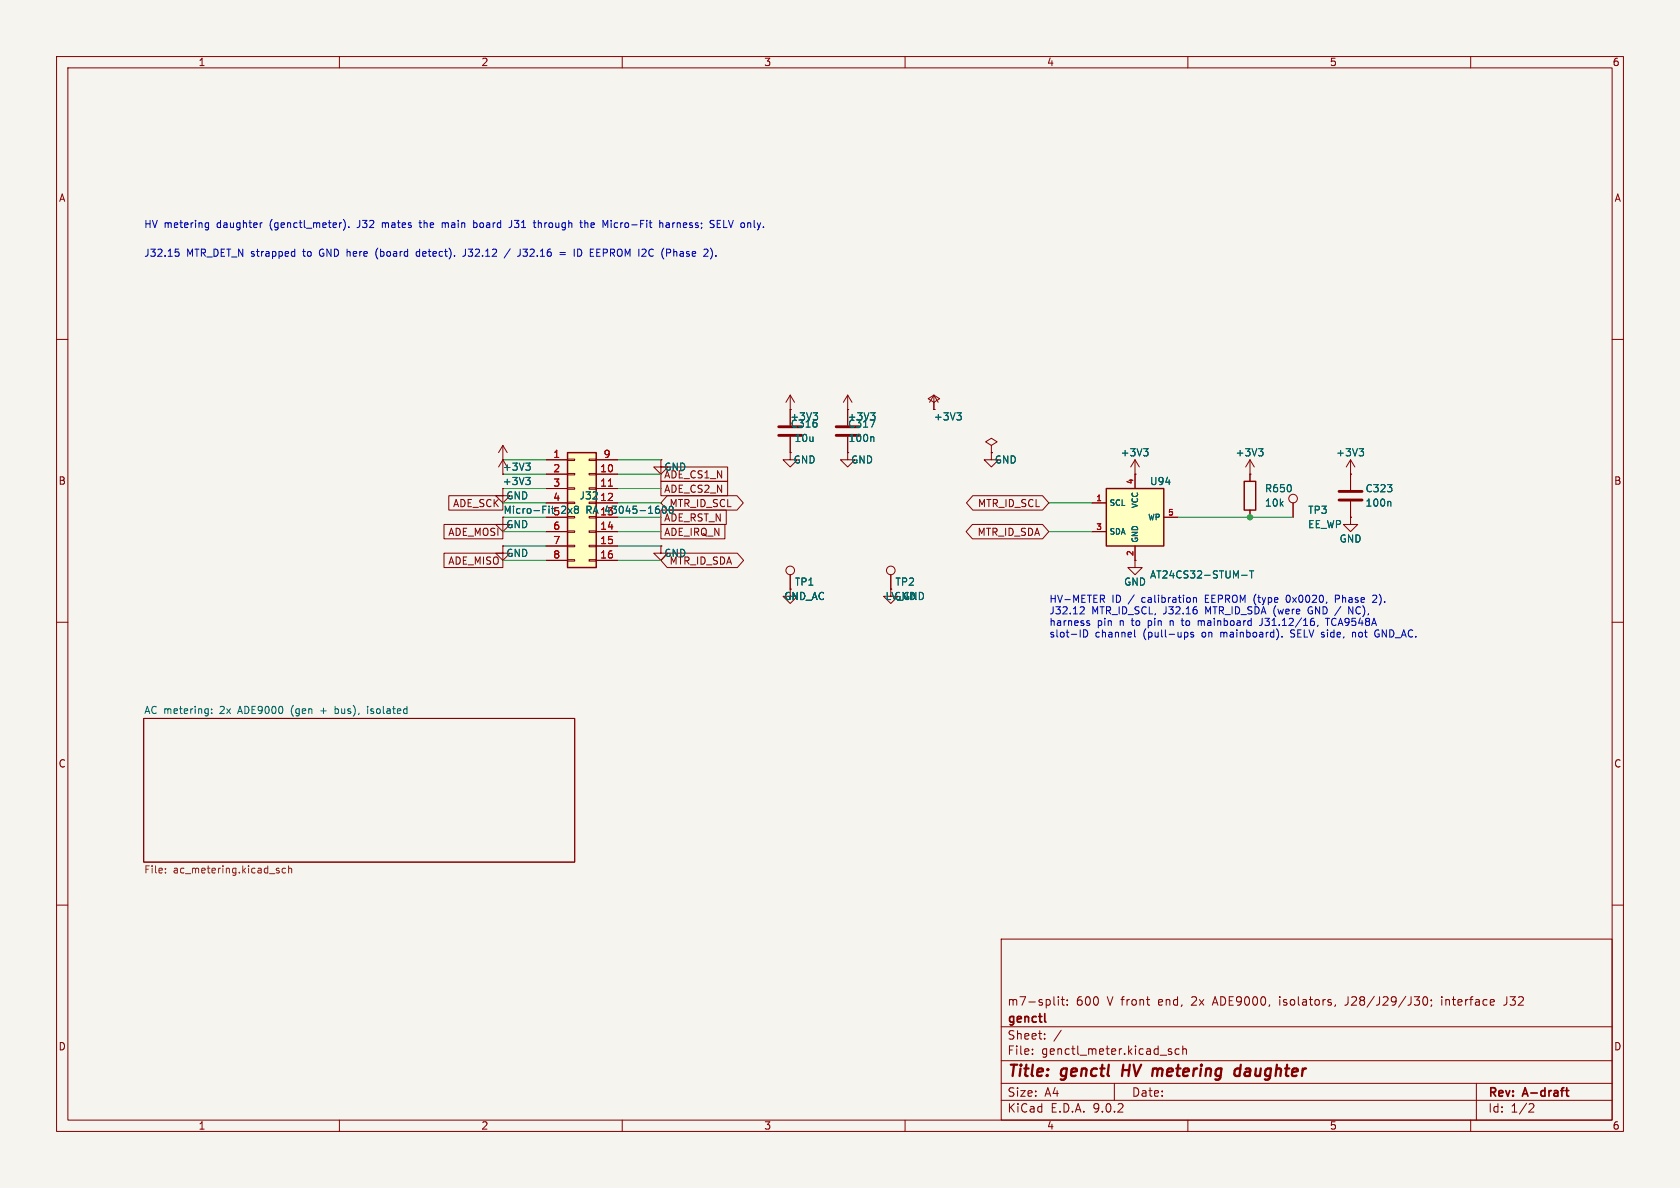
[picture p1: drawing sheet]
(kicad_sch (version 20231120) (generator "eeschema") (generator_version "8.0")
(paper "A4")
(title_block (title "genctl HV metering daughter") (company "genctl") (rev "A-draft") (comment 1 "m7-split: 600 V front end, 2x ADE9000, isolators, J28/J29/J30; interface J32"))
(lib_symbols
(symbol "genctl:AT24CS32-STUM" (pin_names (offset 0.5)) (exclude_from_sim no) (in_bom yes) (on_board yes) (property "Reference" "U" (at 3.81 6.35 0) (effects (font (size 1.27 1.27))))(property "Value" "AT24CS32-STUM-T" (at 3.81 -6.35 0) (effects (font (size 1.27 1.27))))(property "Footprint" "Package_TO_SOT_SMD:SOT-23-5" (at 0 0 0) (effects (font (size 1.27 1.27)) hide))(property "Datasheet" "" (at 0 0 0) (effects (font (size 1.27 1.27)) hide))(property "Description" "32 Kbit I2C EEPROM + 128-bit factory serial (0x50 EEPROM / 0x58 serial, SOT-23 A2..A0 = 0)" (at 0 0 0) (effects (font (size 1.27 1.27)) hide))(symbol "AT24CS32-STUM_1_1" (rectangle (start -5.08 5.08) (end 5.08 -5.08) (stroke (width 0.254) (type default)) (fill (type background))) (pin input line (at -7.62 2.54 0) (length 2.54) (name "SCL" (effects (font (size 1.0 1.0)))) (number "1" (effects (font (size 1.0 1.0))))) (pin power_in line (at 0 -7.62 90) (length 2.54) (name "GND" (effects (font (size 1.0 1.0)))) (number "2" (effects (font (size 1.0 1.0))))) (pin bidirectional line (at -7.62 -2.54 0) (length 2.54) (name "SDA" (effects (font (size 1.0 1.0)))) (number "3" (effects (font (size 1.0 1.0))))) (pin power_in line (at 0 7.62 270) (length 2.54) (name "VCC" (effects (font (size 1.0 1.0)))) (number "4" (effects (font (size 1.0 1.0))))) (pin input line (at 7.62 0 180) (length 2.54) (name "WP" (effects (font (size 1.0 1.0)))) (number "5" (effects (font (size 1.0 1.0)))))))
(symbol "Device:R"
  (pin_numbers
   hide)
  (pin_names
   (offset 0))
  (exclude_from_sim no)
  (in_bom yes)
  (on_board yes)
  (property "Reference" "R" (at 2.032 0 90) (effects (font (size 1.27 1.27))))
  (property "Value" "R" (at 0 0 90) (effects (font (size 1.27 1.27))))
  (property "Footprint" "" (at -1.778 0 90) (effects (font (size 1.27 1.27))
    hide))
  (property "Datasheet" "~" (at 0 0 0) (effects (font (size 1.27 1.27))
    hide))
  (property "Description" "Resistor" (at 0 0 0) (effects (font (size 1.27 1.27))
    hide))
  (property "ki_keywords" "R res resistor" (at 0 0 0) (effects (font (size 1.27 1.27))
    hide))
  (property "ki_fp_filters" "R_*" (at 0 0 0) (effects (font (size 1.27 1.27))
    hide))
  (symbol "R_0_1"
   (rectangle (start -1.016 -2.54) (end 1.016 2.54) (stroke (width 0.254) (type default)) (fill (type none))))
  (symbol "R_1_1"
   (pin passive line (at 0 3.81 270) (length 1.27) (name "~" (effects (font (size 1.27 1.27)))) (number "1" (effects (font (size 1.27 1.27)))))
   (pin passive line (at 0 -3.81 90) (length 1.27) (name "~" (effects (font (size 1.27 1.27)))) (number "2" (effects (font (size 1.27 1.27)))))))
(symbol "Connector:TestPoint"
  (pin_numbers (hide yes))
  (pin_names
   (offset 0.762) (hide yes))
  (exclude_from_sim no)
  (in_bom yes)
  (on_board yes)
  (property "Reference" "TP" (at 0 6.858 0) (effects (font (size 1.27 1.27))))
  (property "Value" "TestPoint" (at 0 5.08 0) (effects (font (size 1.27 1.27))))
  (property "Footprint" "" (at 5.08 0 0) (effects (font (size 1.27 1.27)) (hide yes)))
  (property "Datasheet" "~" (at 5.08 0 0) (effects (font (size 1.27 1.27)) (hide yes)))
  (property "Description" "test point" (at 0 0 0) (effects (font (size 1.27 1.27)) (hide yes)))
  (symbol "TestPoint_0_1"
   (circle (center 0 3.302) (radius 0.762) (stroke (width 0) (type default)) (fill (type none))))
  (symbol "TestPoint_1_1"
   (pin passive line (at 0 0 90) (length 2.54) (name "1" (effects (font (size 1.27 1.27)))) (number "1" (effects (font (size 1.27 1.27))))))
  (embedded_fonts no))
(symbol "Connector_Generic:Conn_02x08_Top_Bottom"
  (pin_names
   (offset 1.016) (hide yes))
  (exclude_from_sim no)
  (in_bom yes)
  (on_board yes)
  (property "Reference" "J" (at 1.27 10.16 0) (effects (font (size 1.27 1.27))))
  (property "Value" "Conn_02x08_Top_Bottom" (at 1.27 -12.7 0) (effects (font (size 1.27 1.27))))
  (property "Footprint" "" (at 0 0 0) (effects (font (size 1.27 1.27)) (hide yes)))
  (property "Datasheet" "~" (at 0 0 0) (effects (font (size 1.27 1.27)) (hide yes)))
  (property "Description" "Generic connector, double row, 02x08, top/bottom pin numbering scheme (row 1: 1...pins_per_row, row2: pins_per_row+1 ... num_pins), script generated (kicad-library-utils/schlib/autogen/connector/)" (at 0 0 0) (effects (font (size 1.27 1.27)) (hide yes)))
  (symbol "Conn_02x08_Top_Bottom_1_1"
   (rectangle (start -1.27 8.89) (end 3.81 -11.43) (stroke (width 0.254) (type default)) (fill (type background)))
   (rectangle (start -1.27 7.747) (end 0 7.493) (stroke (width 0.1524) (type default)) (fill (type none)))
   (rectangle (start -1.27 5.207) (end 0 4.953) (stroke (width 0.1524) (type default)) (fill (type none)))
   (rectangle (start -1.27 2.667) (end 0 2.413) (stroke (width 0.1524) (type default)) (fill (type none)))
   (rectangle (start -1.27 0.127) (end 0 -0.127) (stroke (width 0.1524) (type default)) (fill (type none)))
   (rectangle (start -1.27 -2.413) (end 0 -2.667) (stroke (width 0.1524) (type default)) (fill (type none)))
   (rectangle (start -1.27 -4.953) (end 0 -5.207) (stroke (width 0.1524) (type default)) (fill (type none)))
   (rectangle (start -1.27 -7.493) (end 0 -7.747) (stroke (width 0.1524) (type default)) (fill (type none)))
   (rectangle (start -1.27 -10.033) (end 0 -10.287) (stroke (width 0.1524) (type default)) (fill (type none)))
   (rectangle (start 3.81 7.747) (end 2.54 7.493) (stroke (width 0.1524) (type default)) (fill (type none)))
   (rectangle (start 3.81 5.207) (end 2.54 4.953) (stroke (width 0.1524) (type default)) (fill (type none)))
   (rectangle (start 3.81 2.667) (end 2.54 2.413) (stroke (width 0.1524) (type default)) (fill (type none)))
   (rectangle (start 3.81 0.127) (end 2.54 -0.127) (stroke (width 0.1524) (type default)) (fill (type none)))
   (rectangle (start 3.81 -2.413) (end 2.54 -2.667) (stroke (width 0.1524) (type default)) (fill (type none)))
   (rectangle (start 3.81 -4.953) (end 2.54 -5.207) (stroke (width 0.1524) (type default)) (fill (type none)))
   (rectangle (start 3.81 -7.493) (end 2.54 -7.747) (stroke (width 0.1524) (type default)) (fill (type none)))
   (rectangle (start 3.81 -10.033) (end 2.54 -10.287) (stroke (width 0.1524) (type default)) (fill (type none)))
   (pin passive line (at -5.08 7.62 0) (length 3.81) (name "Pin_1" (effects (font (size 1.27 1.27)))) (number "1" (effects (font (size 1.27 1.27)))))
   (pin passive line (at -5.08 5.08 0) (length 3.81) (name "Pin_2" (effects (font (size 1.27 1.27)))) (number "2" (effects (font (size 1.27 1.27)))))
   (pin passive line (at -5.08 2.54 0) (length 3.81) (name "Pin_3" (effects (font (size 1.27 1.27)))) (number "3" (effects (font (size 1.27 1.27)))))
   (pin passive line (at -5.08 0 0) (length 3.81) (name "Pin_4" (effects (font (size 1.27 1.27)))) (number "4" (effects (font (size 1.27 1.27)))))
   (pin passive line (at -5.08 -2.54 0) (length 3.81) (name "Pin_5" (effects (font (size 1.27 1.27)))) (number "5" (effects (font (size 1.27 1.27)))))
   (pin passive line (at -5.08 -5.08 0) (length 3.81) (name "Pin_6" (effects (font (size 1.27 1.27)))) (number "6" (effects (font (size 1.27 1.27)))))
   (pin passive line (at -5.08 -7.62 0) (length 3.81) (name "Pin_7" (effects (font (size 1.27 1.27)))) (number "7" (effects (font (size 1.27 1.27)))))
   (pin passive line (at -5.08 -10.16 0) (length 3.81) (name "Pin_8" (effects (font (size 1.27 1.27)))) (number "8" (effects (font (size 1.27 1.27)))))
   (pin passive line (at 7.62 7.62 180) (length 3.81) (name "Pin_9" (effects (font (size 1.27 1.27)))) (number "9" (effects (font (size 1.27 1.27)))))
   (pin passive line (at 7.62 5.08 180) (length 3.81) (name "Pin_10" (effects (font (size 1.27 1.27)))) (number "10" (effects (font (size 1.27 1.27)))))
   (pin passive line (at 7.62 2.54 180) (length 3.81) (name "Pin_11" (effects (font (size 1.27 1.27)))) (number "11" (effects (font (size 1.27 1.27)))))
   (pin passive line (at 7.62 0 180) (length 3.81) (name "Pin_12" (effects (font (size 1.27 1.27)))) (number "12" (effects (font (size 1.27 1.27)))))
   (pin passive line (at 7.62 -2.54 180) (length 3.81) (name "Pin_13" (effects (font (size 1.27 1.27)))) (number "13" (effects (font (size 1.27 1.27)))))
   (pin passive line (at 7.62 -5.08 180) (length 3.81) (name "Pin_14" (effects (font (size 1.27 1.27)))) (number "14" (effects (font (size 1.27 1.27)))))
   (pin passive line (at 7.62 -7.62 180) (length 3.81) (name "Pin_15" (effects (font (size 1.27 1.27)))) (number "15" (effects (font (size 1.27 1.27)))))
   (pin passive line (at 7.62 -10.16 180) (length 3.81) (name "Pin_16" (effects (font (size 1.27 1.27)))) (number "16" (effects (font (size 1.27 1.27))))))
  (embedded_fonts no))
(symbol "Device:C"
  (pin_numbers
   hide)
  (pin_names
   (offset 0.254))
  (exclude_from_sim no)
  (in_bom yes)
  (on_board yes)
  (property "Reference" "C" (at 0.635 2.54 0) (effects (font (size 1.27 1.27)) (justify left)))
  (property "Value" "C" (at 0.635 -2.54 0) (effects (font (size 1.27 1.27)) (justify left)))
  (property "Footprint" "" (at 0.9652 -3.81 0) (effects (font (size 1.27 1.27))
    hide))
  (property "Datasheet" "~" (at 0 0 0) (effects (font (size 1.27 1.27))
    hide))
  (property "Description" "Unpolarized capacitor" (at 0 0 0) (effects (font (size 1.27 1.27))
    hide))
  (property "ki_keywords" "cap capacitor" (at 0 0 0) (effects (font (size 1.27 1.27))
    hide))
  (property "ki_fp_filters" "C_*" (at 0 0 0) (effects (font (size 1.27 1.27))
    hide))
  (symbol "C_0_1"
   (polyline (pts (xy -2.032 0.762) (xy 2.032 0.762)) (stroke (width 0.508) (type default)) (fill (type none)))
   (polyline (pts (xy -2.032 -0.762) (xy 2.032 -0.762)) (stroke (width 0.508) (type default)) (fill (type none))))
  (symbol "C_1_1"
   (pin passive line (at 0 3.81 270) (length 2.794) (name "~" (effects (font (size 1.27 1.27)))) (number "1" (effects (font (size 1.27 1.27)))))
   (pin passive line (at 0 -3.81 90) (length 2.794) (name "~" (effects (font (size 1.27 1.27)))) (number "2" (effects (font (size 1.27 1.27)))))))
(symbol "power:+3V3"
  (power)
  (pin_numbers
   hide)
  (pin_names
   (offset 0)
   hide)
  (exclude_from_sim no)
  (in_bom yes)
  (on_board yes)
  (property "Reference" "#PWR" (at 0 -3.81 0) (effects (font (size 1.27 1.27))
    hide))
  (property "Value" "+3V3" (at 0 3.556 0) (effects (font (size 1.27 1.27))))
  (property "Footprint" "" (at 0 0 0) (effects (font (size 1.27 1.27))
    hide))
  (property "Datasheet" "" (at 0 0 0) (effects (font (size 1.27 1.27))
    hide))
  (property "Description" "Power symbol creates a global label with name \"+3V3\"" (at 0 0 0) (effects (font (size 1.27 1.27))
    hide))
  (property "ki_keywords" "global power" (at 0 0 0) (effects (font (size 1.27 1.27))
    hide))
  (symbol "+3V3_0_1"
   (polyline (pts (xy -0.762 1.27) (xy 0 2.54)) (stroke (width 0) (type default)) (fill (type none)))
   (polyline (pts (xy 0 2.54) (xy 0.762 1.27)) (stroke (width 0) (type default)) (fill (type none)))
   (polyline (pts (xy 0 0) (xy 0 2.54)) (stroke (width 0) (type default)) (fill (type none))))
  (symbol "+3V3_1_1"
   (pin power_in line (at 0 0 90) (length 0) (name "~" (effects (font (size 1.27 1.27)))) (number "1" (effects (font (size 1.27 1.27)))))))
(symbol "power:GND"
  (power)
  (pin_numbers
   hide)
  (pin_names
   (offset 0)
   hide)
  (exclude_from_sim no)
  (in_bom yes)
  (on_board yes)
  (property "Reference" "#PWR" (at 0 -6.35 0) (effects (font (size 1.27 1.27))
    hide))
  (property "Value" "GND" (at 0 -3.81 0) (effects (font (size 1.27 1.27))))
  (property "Footprint" "" (at 0 0 0) (effects (font (size 1.27 1.27))
    hide))
  (property "Datasheet" "" (at 0 0 0) (effects (font (size 1.27 1.27))
    hide))
  (property "Description" "Power symbol creates a global label with name \"GND\" , ground" (at 0 0 0) (effects (font (size 1.27 1.27))
    hide))
  (property "ki_keywords" "global power" (at 0 0 0) (effects (font (size 1.27 1.27))
    hide))
  (symbol "GND_0_1"
   (polyline (pts (xy 0 0) (xy 0 -1.27) (xy 1.27 -1.27) (xy 0 -2.54) (xy -1.27 -1.27) (xy 0 -1.27)) (stroke (width 0) (type default)) (fill (type none))))
  (symbol "GND_1_1"
   (pin power_in line (at 0 0 270) (length 0) (name "~" (effects (font (size 1.27 1.27)))) (number "1" (effects (font (size 1.27 1.27)))))))
(symbol "power:PWR_FLAG"
  (power)
  (pin_numbers
   hide)
  (pin_names
   (offset 0)
   hide)
  (exclude_from_sim no)
  (in_bom yes)
  (on_board yes)
  (property "Reference" "#FLG" (at 0 1.905 0) (effects (font (size 1.27 1.27))
    hide))
  (property "Value" "PWR_FLAG" (at 0 3.81 0) (effects (font (size 1.27 1.27))))
  (property "Footprint" "" (at 0 0 0) (effects (font (size 1.27 1.27))
    hide))
  (property "Datasheet" "~" (at 0 0 0) (effects (font (size 1.27 1.27))
    hide))
  (property "Description" "Special symbol for telling ERC where power comes from" (at 0 0 0) (effects (font (size 1.27 1.27))
    hide))
  (property "ki_keywords" "flag power" (at 0 0 0) (effects (font (size 1.27 1.27))
    hide))
  (symbol "PWR_FLAG_0_0"
   (pin power_out line (at 0 0 90) (length 0) (name "~" (effects (font (size 1.27 1.27)))) (number "1" (effects (font (size 1.27 1.27))))))
  (symbol "PWR_FLAG_0_1"
   (polyline (pts (xy 0 0) (xy 0 1.27) (xy -1.016 1.905) (xy 0 2.54) (xy 1.016 1.905) (xy 0 1.27)) (stroke (width 0) (type default)) (fill (type none))))))
(symbol (lib_id "Connector_Generic:Conn_02x08_Top_Bottom") (at 101.60 88.90 0) (unit 1) (exclude_from_sim no) (in_bom yes) (on_board yes) (dnp no)
(property "Reference" "J32" (at 104.14 87.63 0) (effects (font (size 1.27 1.27))))
(property "Value" "Micro-Fit 2x8 RA 43045-1600" (at 104.14 90.17 0) (effects (font (size 1.27 1.27))))
(property "Footprint" "Connector_Molex:Molex_Micro-Fit_3.0_43045-1600_2x08_P3.00mm_Horizontal" (at 101.60 88.90 0) (effects (font (size 1.27 1.27)) hide))
(property "Datasheet" "~" (at 101.60 88.90 0) (effects (font (size 1.27 1.27)) hide))
(property "LCSC" "C277731" (at 101.60 88.90 0) (effects (font (size 1.27 1.27)) hide))
(property "MPN" "43045-1600" (at 101.60 88.90 0) (effects (font (size 1.27 1.27)) hide))
(property "Manufacturer" "Molex" (at 101.60 88.90 0) (effects (font (size 1.27 1.27)) hide))
(property "Description" "Micro-Fit 3.0 2x8 right-angle header; harness 2x 43025-1600 + 32x 43030-0001, straight pin n to pin n" (at 101.60 88.90 0) (effects (font (size 1.27 1.27)) hide))
(pin "1")
(pin "2")
(pin "3")
(pin "4")
(pin "5")
(pin "6")
(pin "7")
(pin "8")
(pin "9")
(pin "10")
(pin "11")
(pin "12")
(pin "13")
(pin "14")
(pin "15")
(pin "16"))
(wire (pts (xy 96.52 81.28) (xy 88.90 81.28)) (stroke (width 0) (type default)))
(symbol (lib_id "power:+3V3") (at 88.90 81.28 0) (unit 1) (exclude_from_sim no) (in_bom yes) (on_board yes) (dnp no)
(property "Reference" "#PWR2011" (at 91.44 80.01 0) (effects (font (size 1.27 1.27)) hide))
(property "Value" "+3V3" (at 91.44 82.55 0) (effects (font (size 1.27 1.27))))
(property "Footprint" "" (at 88.90 81.28 0) (effects (font (size 1.27 1.27)) hide))
(property "Datasheet" "~" (at 88.90 81.28 0) (effects (font (size 1.27 1.27)) hide))
(pin "1"))
(wire (pts (xy 96.52 83.82) (xy 88.90 83.82)) (stroke (width 0) (type default)))
(symbol (lib_id "power:+3V3") (at 88.90 83.82 0) (unit 1) (exclude_from_sim no) (in_bom yes) (on_board yes) (dnp no)
(property "Reference" "#PWR2012" (at 91.44 82.55 0) (effects (font (size 1.27 1.27)) hide))
(property "Value" "+3V3" (at 91.44 85.09 0) (effects (font (size 1.27 1.27))))
(property "Footprint" "" (at 88.90 83.82 0) (effects (font (size 1.27 1.27)) hide))
(property "Datasheet" "~" (at 88.90 83.82 0) (effects (font (size 1.27 1.27)) hide))
(pin "1"))
(wire (pts (xy 96.52 86.36) (xy 88.90 86.36)) (stroke (width 0) (type default)))
(symbol (lib_id "power:GND") (at 88.90 86.36 0) (unit 1) (exclude_from_sim no) (in_bom yes) (on_board yes) (dnp no)
(property "Reference" "#PWR2013" (at 91.44 85.09 0) (effects (font (size 1.27 1.27)) hide))
(property "Value" "GND" (at 91.44 87.63 0) (effects (font (size 1.27 1.27))))
(property "Footprint" "" (at 88.90 86.36 0) (effects (font (size 1.27 1.27)) hide))
(property "Datasheet" "~" (at 88.90 86.36 0) (effects (font (size 1.27 1.27)) hide))
(pin "1"))
(wire (pts (xy 96.52 88.90) (xy 88.90 88.90)) (stroke (width 0) (type default)))
(global_label "ADE_SCK" (shape passive) (at 88.90 88.90 180) (fields_autoplaced yes) (effects (font (size 1.27 1.27)) (justify right)) (property "Intersheetrefs" "${INTERSHEET_REFS}" (at 88.90 88.90 0) (effects (font (size 1.27 1.27)) hide)))
(wire (pts (xy 96.52 91.44) (xy 88.90 91.44)) (stroke (width 0) (type default)))
(symbol (lib_id "power:GND") (at 88.90 91.44 0) (unit 1) (exclude_from_sim no) (in_bom yes) (on_board yes) (dnp no)
(property "Reference" "#PWR2014" (at 91.44 90.17 0) (effects (font (size 1.27 1.27)) hide))
(property "Value" "GND" (at 91.44 92.71 0) (effects (font (size 1.27 1.27))))
(property "Footprint" "" (at 88.90 91.44 0) (effects (font (size 1.27 1.27)) hide))
(property "Datasheet" "~" (at 88.90 91.44 0) (effects (font (size 1.27 1.27)) hide))
(pin "1"))
(wire (pts (xy 96.52 93.98) (xy 88.90 93.98)) (stroke (width 0) (type default)))
(global_label "ADE_MOSI" (shape passive) (at 88.90 93.98 180) (fields_autoplaced yes) (effects (font (size 1.27 1.27)) (justify right)) (property "Intersheetrefs" "${INTERSHEET_REFS}" (at 88.90 93.98 0) (effects (font (size 1.27 1.27)) hide)))
(wire (pts (xy 96.52 96.52) (xy 88.90 96.52)) (stroke (width 0) (type default)))
(symbol (lib_id "power:GND") (at 88.90 96.52 0) (unit 1) (exclude_from_sim no) (in_bom yes) (on_board yes) (dnp no)
(property "Reference" "#PWR2015" (at 91.44 95.25 0) (effects (font (size 1.27 1.27)) hide))
(property "Value" "GND" (at 91.44 97.79 0) (effects (font (size 1.27 1.27))))
(property "Footprint" "" (at 88.90 96.52 0) (effects (font (size 1.27 1.27)) hide))
(property "Datasheet" "~" (at 88.90 96.52 0) (effects (font (size 1.27 1.27)) hide))
(pin "1"))
(wire (pts (xy 96.52 99.06) (xy 88.90 99.06)) (stroke (width 0) (type default)))
(global_label "ADE_MISO" (shape passive) (at 88.90 99.06 180) (fields_autoplaced yes) (effects (font (size 1.27 1.27)) (justify right)) (property "Intersheetrefs" "${INTERSHEET_REFS}" (at 88.90 99.06 0) (effects (font (size 1.27 1.27)) hide)))
(wire (pts (xy 109.22 81.28) (xy 116.84 81.28)) (stroke (width 0) (type default)))
(symbol (lib_id "power:GND") (at 116.84 81.28 0) (unit 1) (exclude_from_sim no) (in_bom yes) (on_board yes) (dnp no)
(property "Reference" "#PWR2016" (at 119.38 80.01 0) (effects (font (size 1.27 1.27)) hide))
(property "Value" "GND" (at 119.38 82.55 0) (effects (font (size 1.27 1.27))))
(property "Footprint" "" (at 116.84 81.28 0) (effects (font (size 1.27 1.27)) hide))
(property "Datasheet" "~" (at 116.84 81.28 0) (effects (font (size 1.27 1.27)) hide))
(pin "1"))
(wire (pts (xy 109.22 83.82) (xy 116.84 83.82)) (stroke (width 0) (type default)))
(global_label "ADE_CS1_N" (shape passive) (at 116.84 83.82 0) (fields_autoplaced yes) (effects (font (size 1.27 1.27)) (justify left)) (property "Intersheetrefs" "${INTERSHEET_REFS}" (at 116.84 83.82 0) (effects (font (size 1.27 1.27)) hide)))
(wire (pts (xy 109.22 86.36) (xy 116.84 86.36)) (stroke (width 0) (type default)))
(global_label "ADE_CS2_N" (shape passive) (at 116.84 86.36 0) (fields_autoplaced yes) (effects (font (size 1.27 1.27)) (justify left)) (property "Intersheetrefs" "${INTERSHEET_REFS}" (at 116.84 86.36 0) (effects (font (size 1.27 1.27)) hide)))
(wire (pts (xy 109.22 88.90) (xy 116.84 88.90)) (stroke (width 0) (type default)))
(wire (pts (xy 109.22 91.44) (xy 116.84 91.44)) (stroke (width 0) (type default)))
(global_label "ADE_RST_N" (shape passive) (at 116.84 91.44 0) (fields_autoplaced yes) (effects (font (size 1.27 1.27)) (justify left)) (property "Intersheetrefs" "${INTERSHEET_REFS}" (at 116.84 91.44 0) (effects (font (size 1.27 1.27)) hide)))
(wire (pts (xy 109.22 93.98) (xy 116.84 93.98)) (stroke (width 0) (type default)))
(global_label "ADE_IRQ_N" (shape passive) (at 116.84 93.98 0) (fields_autoplaced yes) (effects (font (size 1.27 1.27)) (justify left)) (property "Intersheetrefs" "${INTERSHEET_REFS}" (at 116.84 93.98 0) (effects (font (size 1.27 1.27)) hide)))
(wire (pts (xy 109.22 96.52) (xy 116.84 96.52)) (stroke (width 0) (type default)))
(symbol (lib_id "power:GND") (at 116.84 96.52 0) (unit 1) (exclude_from_sim no) (in_bom yes) (on_board yes) (dnp no)
(property "Reference" "#PWR2018" (at 119.38 95.25 0) (effects (font (size 1.27 1.27)) hide))
(property "Value" "GND" (at 119.38 97.79 0) (effects (font (size 1.27 1.27))))
(property "Footprint" "" (at 116.84 96.52 0) (effects (font (size 1.27 1.27)) hide))
(property "Datasheet" "~" (at 116.84 96.52 0) (effects (font (size 1.27 1.27)) hide))
(pin "1"))
(symbol (lib_id "Device:C") (at 139.70 76.20 0) (unit 1) (exclude_from_sim no) (in_bom yes) (on_board yes) (dnp no)
(property "Reference" "C316" (at 142.24 74.93 0) (effects (font (size 1.27 1.27))))
(property "Value" "10u" (at 142.24 77.47 0) (effects (font (size 1.27 1.27))))
(property "Footprint" "Capacitor_SMD:C_0805_2012Metric" (at 139.70 76.20 0) (effects (font (size 1.27 1.27)) hide))
(property "Datasheet" "~" (at 139.70 76.20 0) (effects (font (size 1.27 1.27)) hide))
(property "LCSC" "C15850" (at 139.70 76.20 0) (effects (font (size 1.27 1.27)) hide))
(property "MPN" "CL21A106KAYNNNE" (at 139.70 76.20 0) (effects (font (size 1.27 1.27)) hide))
(property "Manufacturer" "Samsung Electro-Mechanics" (at 139.70 76.20 0) (effects (font (size 1.27 1.27)) hide))
(property "Description" "Unpolarized capacitor" (at 139.70 76.20 0) (effects (font (size 1.27 1.27)) hide))
(pin "1")
(pin "2"))
(symbol (lib_id "power:+3V3") (at 139.70 72.39 0) (unit 1) (exclude_from_sim no) (in_bom yes) (on_board yes) (dnp no)
(property "Reference" "#PWR2019" (at 142.24 71.12 0) (effects (font (size 1.27 1.27)) hide))
(property "Value" "+3V3" (at 142.24 73.66 0) (effects (font (size 1.27 1.27))))
(property "Footprint" "" (at 139.70 72.39 0) (effects (font (size 1.27 1.27)) hide))
(property "Datasheet" "~" (at 139.70 72.39 0) (effects (font (size 1.27 1.27)) hide))
(pin "1"))
(symbol (lib_id "power:GND") (at 139.70 80.01 0) (unit 1) (exclude_from_sim no) (in_bom yes) (on_board yes) (dnp no)
(property "Reference" "#PWR2020" (at 142.24 78.74 0) (effects (font (size 1.27 1.27)) hide))
(property "Value" "GND" (at 142.24 81.28 0) (effects (font (size 1.27 1.27))))
(property "Footprint" "" (at 139.70 80.01 0) (effects (font (size 1.27 1.27)) hide))
(property "Datasheet" "~" (at 139.70 80.01 0) (effects (font (size 1.27 1.27)) hide))
(pin "1"))
(symbol (lib_id "Device:C") (at 149.86 76.20 0) (unit 1) (exclude_from_sim no) (in_bom yes) (on_board yes) (dnp no)
(property "Reference" "C317" (at 152.40 74.93 0) (effects (font (size 1.27 1.27))))
(property "Value" "100n" (at 152.40 77.47 0) (effects (font (size 1.27 1.27))))
(property "Footprint" "Capacitor_SMD:C_0603_1608Metric" (at 149.86 76.20 0) (effects (font (size 1.27 1.27)) hide))
(property "Datasheet" "~" (at 149.86 76.20 0) (effects (font (size 1.27 1.27)) hide))
(property "LCSC" "C14663" (at 149.86 76.20 0) (effects (font (size 1.27 1.27)) hide))
(property "MPN" "CC0603KRX7R9BB104" (at 149.86 76.20 0) (effects (font (size 1.27 1.27)) hide))
(property "Manufacturer" "YAGEO" (at 149.86 76.20 0) (effects (font (size 1.27 1.27)) hide))
(property "Description" "Unpolarized capacitor" (at 149.86 76.20 0) (effects (font (size 1.27 1.27)) hide))
(pin "1")
(pin "2"))
(symbol (lib_id "power:+3V3") (at 149.86 72.39 0) (unit 1) (exclude_from_sim no) (in_bom yes) (on_board yes) (dnp no)
(property "Reference" "#PWR2021" (at 152.40 71.12 0) (effects (font (size 1.27 1.27)) hide))
(property "Value" "+3V3" (at 152.40 73.66 0) (effects (font (size 1.27 1.27))))
(property "Footprint" "" (at 149.86 72.39 0) (effects (font (size 1.27 1.27)) hide))
(property "Datasheet" "~" (at 149.86 72.39 0) (effects (font (size 1.27 1.27)) hide))
(pin "1"))
(symbol (lib_id "power:GND") (at 149.86 80.01 0) (unit 1) (exclude_from_sim no) (in_bom yes) (on_board yes) (dnp no)
(property "Reference" "#PWR2022" (at 152.40 78.74 0) (effects (font (size 1.27 1.27)) hide))
(property "Value" "GND" (at 152.40 81.28 0) (effects (font (size 1.27 1.27))))
(property "Footprint" "" (at 149.86 80.01 0) (effects (font (size 1.27 1.27)) hide))
(property "Datasheet" "~" (at 149.86 80.01 0) (effects (font (size 1.27 1.27)) hide))
(pin "1"))
(symbol (lib_id "power:PWR_FLAG") (at 165.10 72.39 0) (unit 1) (exclude_from_sim no) (in_bom yes) (on_board yes) (dnp no)
(property "Reference" "#FLG0100" (at 167.64 71.12 0) (effects (font (size 1.27 1.27)) hide))
(property "Value" "PWR_FLAG" (at 167.64 73.66 0) (effects (font (size 1.27 1.27)) hide))
(property "Footprint" "" (at 165.10 72.39 0) (effects (font (size 1.27 1.27)) hide))
(property "Datasheet" "~" (at 165.10 72.39 0) (effects (font (size 1.27 1.27)) hide))
(pin "1"))
(symbol (lib_id "power:+3V3") (at 165.10 72.39 0) (unit 1) (exclude_from_sim no) (in_bom yes) (on_board yes) (dnp no)
(property "Reference" "#PWR2024" (at 167.64 71.12 0) (effects (font (size 1.27 1.27)) hide))
(property "Value" "+3V3" (at 167.64 73.66 0) (effects (font (size 1.27 1.27))))
(property "Footprint" "" (at 165.10 72.39 0) (effects (font (size 1.27 1.27)) hide))
(property "Datasheet" "~" (at 165.10 72.39 0) (effects (font (size 1.27 1.27)) hide))
(pin "1"))
(symbol (lib_id "power:PWR_FLAG") (at 175.26 80.01 0) (unit 1) (exclude_from_sim no) (in_bom yes) (on_board yes) (dnp no)
(property "Reference" "#FLG0101" (at 177.80 78.74 0) (effects (font (size 1.27 1.27)) hide))
(property "Value" "PWR_FLAG" (at 177.80 81.28 0) (effects (font (size 1.27 1.27)) hide))
(property "Footprint" "" (at 175.26 80.01 0) (effects (font (size 1.27 1.27)) hide))
(property "Datasheet" "~" (at 175.26 80.01 0) (effects (font (size 1.27 1.27)) hide))
(pin "1"))
(symbol (lib_id "power:GND") (at 175.26 80.01 0) (unit 1) (exclude_from_sim no) (in_bom yes) (on_board yes) (dnp no)
(property "Reference" "#PWR2026" (at 177.80 78.74 0) (effects (font (size 1.27 1.27)) hide))
(property "Value" "GND" (at 177.80 81.28 0) (effects (font (size 1.27 1.27))))
(property "Footprint" "" (at 175.26 80.01 0) (effects (font (size 1.27 1.27)) hide))
(property "Datasheet" "~" (at 175.26 80.01 0) (effects (font (size 1.27 1.27)) hide))
(pin "1"))
(symbol (lib_id "Connector:TestPoint") (at 139.70 104.14 0) (unit 1) (exclude_from_sim no) (in_bom no) (on_board yes) (dnp no)
(property "Reference" "TP1" (at 142.24 102.87 0) (effects (font (size 1.27 1.27))))
(property "Value" "GND_AC" (at 142.24 105.41 0) (effects (font (size 1.27 1.27))))
(property "Footprint" "TestPoint:TestPoint_THTPad_D2.0mm_Drill1.0mm" (at 139.70 104.14 0) (effects (font (size 1.27 1.27)) hide))
(property "Datasheet" "~" (at 139.70 104.14 0) (effects (font (size 1.27 1.27)) hide))
(property "Description" "GND_AC island test pad, megger Test A (Safety R4). Keep >=6.6 mm from other hot nets, mask from conformal coat" (at 139.70 104.14 0) (effects (font (size 1.27 1.27)) hide))
(pin "1"))
(symbol (lib_id "power:GND") (at 139.70 104.14 0) (unit 1) (exclude_from_sim no) (in_bom yes) (on_board yes) (dnp no)
(property "Reference" "#PWR2027" (at 142.24 102.87 0) (effects (font (size 1.27 1.27)) hide))
(property "Value" "GND_AC" (at 142.24 105.41 0) (effects (font (size 1.27 1.27))))
(property "Footprint" "" (at 139.70 104.14 0) (effects (font (size 1.27 1.27)) hide))
(property "Datasheet" "~" (at 139.70 104.14 0) (effects (font (size 1.27 1.27)) hide))
(pin "1"))
(symbol (lib_id "Connector:TestPoint") (at 157.48 104.14 0) (unit 1) (exclude_from_sim no) (in_bom no) (on_board yes) (dnp no)
(property "Reference" "TP2" (at 160.02 102.87 0) (effects (font (size 1.27 1.27))))
(property "Value" "LV_GND" (at 160.02 105.41 0) (effects (font (size 1.27 1.27))))
(property "Footprint" "TestPoint:TestPoint_THTPad_D2.0mm_Drill1.0mm" (at 157.48 104.14 0) (effects (font (size 1.27 1.27)) hide))
(property "Datasheet" "~" (at 157.48 104.14 0) (effects (font (size 1.27 1.27)) hide))
(property "Description" "SELV GND test pad, megger Test B (Safety R4), in the SELV strip" (at 157.48 104.14 0) (effects (font (size 1.27 1.27)) hide))
(pin "1"))
(symbol (lib_id "power:GND") (at 157.48 104.14 0) (unit 1) (exclude_from_sim no) (in_bom yes) (on_board yes) (dnp no)
(property "Reference" "#PWR2028" (at 160.02 102.87 0) (effects (font (size 1.27 1.27)) hide))
(property "Value" "GND" (at 160.02 105.41 0) (effects (font (size 1.27 1.27))))
(property "Footprint" "" (at 157.48 104.14 0) (effects (font (size 1.27 1.27)) hide))
(property "Datasheet" "~" (at 157.48 104.14 0) (effects (font (size 1.27 1.27)) hide))
(pin "1"))
(text "HV metering daughter (genctl_meter). J32 mates the main board J31 through the Micro-Fit harness; SELV only." (exclude_from_sim no) (at 25.40 40.64 0) (effects (font (size 1.27 1.27)) (justify left bottom)))
(text "J32.15 MTR_DET_N strapped to GND here (board detect). J32.12 / J32.16 = ID EEPROM I2C (Phase 2)." (exclude_from_sim no) (at 25.40 45.72 0) (effects (font (size 1.27 1.27)) (justify left bottom)))
(sheet (at 25.4 127) (size 76.2 25.4) (fields_autoplaced yes) (stroke (width 0.1524) (type solid)) (fill (color 0 0 0 0.0000))(property "Sheetname" "AC metering: 2x ADE9000 (gen + bus), isolated" (at 25.4 126.3 0) (effects (font (size 1.27 1.27)) (justify left bottom)))(property "Sheetfile" "ac_metering.kicad_sch" (at 25.4 153 0) (effects (font (size 1.27 1.27)) (justify left top))))
(wire (pts (xy 109.22 99.06) (xy 116.84 99.06)) (stroke (width 0) (type default)))
(global_label "MTR_ID_SCL" (shape bidirectional) (at 116.84 88.90 0) (fields_autoplaced yes) (effects (font (size 1.27 1.27)) (justify left)) (property "Intersheetrefs" "${INTERSHEET_REFS}" (at 116.84 88.90 0) (effects (font (size 1.27 1.27)) hide)))
(global_label "MTR_ID_SDA" (shape bidirectional) (at 116.84 99.06 0) (fields_autoplaced yes) (effects (font (size 1.27 1.27)) (justify left)) (property "Intersheetrefs" "${INTERSHEET_REFS}" (at 116.84 99.06 0) (effects (font (size 1.27 1.27)) hide)))
(global_label "MTR_ID_SCL" (shape bidirectional) (at 185.42 88.90 180) (fields_autoplaced yes) (effects (font (size 1.27 1.27)) (justify right)) (property "Intersheetrefs" "${INTERSHEET_REFS}" (at 185.42 88.90 0) (effects (font (size 1.27 1.27)) hide)))
(wire (pts (xy 185.42 88.90) (xy 193.04 88.90)) (stroke (width 0) (type default)))
(global_label "MTR_ID_SDA" (shape bidirectional) (at 185.42 93.98 180) (fields_autoplaced yes) (effects (font (size 1.27 1.27)) (justify right)) (property "Intersheetrefs" "${INTERSHEET_REFS}" (at 185.42 93.98 0) (effects (font (size 1.27 1.27)) hide)))
(wire (pts (xy 185.42 93.98) (xy 193.04 93.98)) (stroke (width 0) (type default)))
(symbol (lib_id "power:+3V3") (at 200.66 83.82 0) (unit 1) (exclude_from_sim no) (in_bom yes) (on_board yes) (dnp no)
(property "Reference" "#PWR2901" (at 200.66 83.82 0) (effects (font (size 1.27 1.27)) hide))
(property "Value" "+3V3" (at 200.66 80.01 0) (effects (font (size 1.27 1.27))))
(property "Footprint" "" (at 200.66 83.82 0) (effects (font (size 1.27 1.27)) hide))
(property "Datasheet" "~" (at 200.66 83.82 0) (effects (font (size 1.27 1.27)) hide))
(pin "1"))
(symbol (lib_id "power:GND") (at 200.66 99.06 0) (unit 1) (exclude_from_sim no) (in_bom yes) (on_board yes) (dnp no)
(property "Reference" "#PWR2902" (at 200.66 99.06 0) (effects (font (size 1.27 1.27)) hide))
(property "Value" "GND" (at 200.66 102.87 0) (effects (font (size 1.27 1.27))))
(property "Footprint" "" (at 200.66 99.06 0) (effects (font (size 1.27 1.27)) hide))
(property "Datasheet" "~" (at 200.66 99.06 0) (effects (font (size 1.27 1.27)) hide))
(pin "1"))
(symbol (lib_id "genctl:AT24CS32-STUM") (at 200.66 91.44 0) (unit 1) (exclude_from_sim no) (in_bom yes) (on_board yes) (dnp no)
(property "Reference" "U94" (at 203.20 85.09 0) (effects (font (size 1.27 1.27)) (justify left)))
(property "Value" "AT24CS32-STUM-T" (at 203.20 101.60 0) (effects (font (size 1.27 1.27)) (justify left)))
(property "Footprint" "Package_TO_SOT_SMD:SOT-23-5" (at 200.66 91.44 0) (effects (font (size 1.27 1.27)) hide))
(property "Datasheet" "https://ww1.microchip.com/downloads/en/DeviceDoc/AT24CS32-I2C-Compatible-Two-Wire-Serial-EEPROM-32-Kbit-Serial-Number-DS20005792.pdf" (at 200.66 91.44 0) (effects (font (size 1.27 1.27)) hide))
(property "LCSC" "C147891" (at 200.66 91.44 0) (effects (font (size 1.27 1.27)) hide))
(property "MPN" "AT24CS32-STUM-T" (at 200.66 91.44 0) (effects (font (size 1.27 1.27)) hide))
(property "Manufacturer" "Microchip" (at 200.66 91.44 0) (effects (font (size 1.27 1.27)) hide))
(property "Description" "HV-METER card ID + calibration EEPROM, type 0x0020; 0x50 array, 0x58 serial; WP high = protected" (at 200.66 91.44 0) (effects (font (size 1.27 1.27)) hide))
(pin "1")
(pin "2")
(pin "3")
(pin "4")
(pin "5"))
(wire (pts (xy 208.28 91.44) (xy 220.98 91.44)) (stroke (width 0) (type default)))
(wire (pts (xy 220.98 91.44) (xy 228.60 91.44)) (stroke (width 0) (type default)))
(junction (at 220.98 91.44) (diameter 0) (color 0 0 0 0))
(symbol (lib_id "power:+3V3") (at 220.98 83.82 0) (unit 1) (exclude_from_sim no) (in_bom yes) (on_board yes) (dnp no)
(property "Reference" "#PWR2903" (at 220.98 83.82 0) (effects (font (size 1.27 1.27)) hide))
(property "Value" "+3V3" (at 220.98 80.01 0) (effects (font (size 1.27 1.27))))
(property "Footprint" "" (at 220.98 83.82 0) (effects (font (size 1.27 1.27)) hide))
(property "Datasheet" "~" (at 220.98 83.82 0) (effects (font (size 1.27 1.27)) hide))
(pin "1"))
(symbol (lib_id "Device:R") (at 220.98 87.63 0) (unit 1) (exclude_from_sim no) (in_bom yes) (on_board yes) (dnp no)
(property "Reference" "R650" (at 223.52 86.36 0) (effects (font (size 1.27 1.27)) (justify left)))
(property "Value" "10k" (at 223.52 88.90 0) (effects (font (size 1.27 1.27)) (justify left)))
(property "Footprint" "Resistor_SMD:R_0603_1608Metric" (at 220.98 87.63 0) (effects (font (size 1.27 1.27)) hide))
(property "Datasheet" "~" (at 220.98 87.63 0) (effects (font (size 1.27 1.27)) hide))
(property "LCSC" "C98220" (at 220.98 87.63 0) (effects (font (size 1.27 1.27)) hide))
(property "MPN" "RC0603FR-0710KL" (at 220.98 87.63 0) (effects (font (size 1.27 1.27)) hide))
(property "Manufacturer" "YAGEO" (at 220.98 87.63 0) (effects (font (size 1.27 1.27)) hide))
(property "Description" "WP pull-up: EEPROM write-protected unless TP3 is shorted to GND" (at 220.98 87.63 0) (effects (font (size 1.27 1.27)) hide))
(pin "1")
(pin "2"))
(symbol (lib_id "Connector:TestPoint") (at 228.60 91.44 0) (unit 1) (exclude_from_sim no) (in_bom no) (on_board yes) (dnp no)
(property "Reference" "TP3" (at 231.14 90.17 0) (effects (font (size 1.27 1.27)) (justify left)))
(property "Value" "EE_WP" (at 231.14 92.71 0) (effects (font (size 1.27 1.27)) (justify left)))
(property "Footprint" "TestPoint:TestPoint_Pad_D1.5mm" (at 228.60 91.44 0) (effects (font (size 1.27 1.27)) hide))
(property "Datasheet" "~" (at 228.60 91.44 0) (effects (font (size 1.27 1.27)) hide))
(property "Description" "short to GND only for factory/calibration write of U94" (at 228.60 91.44 0) (effects (font (size 1.27 1.27)) hide))
(pin "1"))
(symbol (lib_id "power:+3V3") (at 238.76 83.82 0) (unit 1) (exclude_from_sim no) (in_bom yes) (on_board yes) (dnp no)
(property "Reference" "#PWR2904" (at 238.76 83.82 0) (effects (font (size 1.27 1.27)) hide))
(property "Value" "+3V3" (at 238.76 80.01 0) (effects (font (size 1.27 1.27))))
(property "Footprint" "" (at 238.76 83.82 0) (effects (font (size 1.27 1.27)) hide))
(property "Datasheet" "~" (at 238.76 83.82 0) (effects (font (size 1.27 1.27)) hide))
(pin "1"))
(symbol (lib_id "power:GND") (at 238.76 91.44 0) (unit 1) (exclude_from_sim no) (in_bom yes) (on_board yes) (dnp no)
(property "Reference" "#PWR2905" (at 238.76 91.44 0) (effects (font (size 1.27 1.27)) hide))
(property "Value" "GND" (at 238.76 95.25 0) (effects (font (size 1.27 1.27))))
(property "Footprint" "" (at 238.76 91.44 0) (effects (font (size 1.27 1.27)) hide))
(property "Datasheet" "~" (at 238.76 91.44 0) (effects (font (size 1.27 1.27)) hide))
(pin "1"))
(symbol (lib_id "Device:C") (at 238.76 87.63 0) (unit 1) (exclude_from_sim no) (in_bom yes) (on_board yes) (dnp no)
(property "Reference" "C323" (at 241.30 86.36 0) (effects (font (size 1.27 1.27)) (justify left)))
(property "Value" "100n" (at 241.30 88.90 0) (effects (font (size 1.27 1.27)) (justify left)))
(property "Footprint" "Capacitor_SMD:C_0603_1608Metric" (at 238.76 87.63 0) (effects (font (size 1.27 1.27)) hide))
(property "Datasheet" "~" (at 238.76 87.63 0) (effects (font (size 1.27 1.27)) hide))
(property "LCSC" "C14663" (at 238.76 87.63 0) (effects (font (size 1.27 1.27)) hide))
(property "MPN" "CC0603KRX7R9BB104" (at 238.76 87.63 0) (effects (font (size 1.27 1.27)) hide))
(property "Manufacturer" "YAGEO" (at 238.76 87.63 0) (effects (font (size 1.27 1.27)) hide))
(property "Description" "U94 decoupling" (at 238.76 87.63 0) (effects (font (size 1.27 1.27)) hide))
(pin "1")
(pin "2"))
(text "HV-METER ID / calibration EEPROM (type 0x0020, Phase 2).\nJ32.12 MTR_ID_SCL, J32.16 MTR_ID_SDA (were GND / NC),\nharness pin n to pin n to mainboard J31.12/16, TCA9548A\nslot-ID channel (pull-ups on mainboard). SELV side, not GND_AC." (exclude_from_sim no) (at 185.42 113.03 0) (effects (font (size 1.27 1.27)) (justify left bottom)))
(sheet_instances (path "" (page "1"))))
